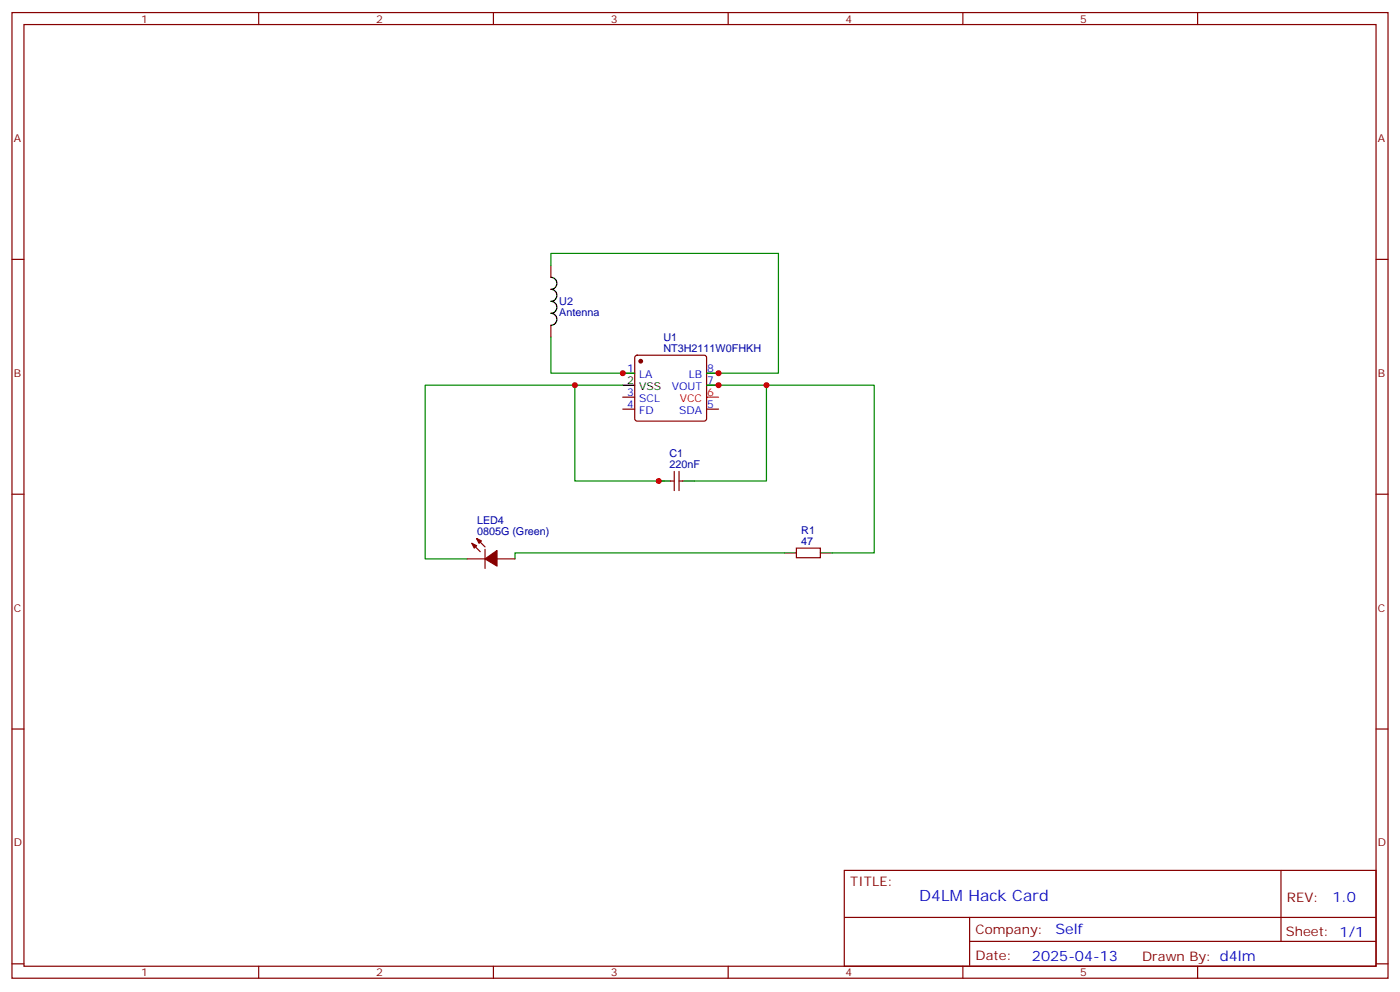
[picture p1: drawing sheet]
<svg xmlns="http://www.w3.org/2000/svg" width="412mm" height="292mm" viewBox="0 0 412 292" stroke-linecap="round" stroke-linejoin="round" font-family="sans-serif">
<g fill="none" stroke="#870000" stroke-width=".35">
<path d="M3.5 3.7h405.4v284.3h-405.4zM7.1 7.2h398.2v277.3h-398.2zM76.2 3.7v3.5M145.3 3.7v3.5M214.5 3.7v3.5M283.6 3.7v3.5M352.8 3.7v3.5M3.5 76.4h3.6M162.3 78.1v3.6M405.3 76.4h3.6M162.3 95.8v3.5M183.4 109.9h3.6"/>
<path d="M183.4 116.9h3.6M187.2 104.8l.5-.2h19.7l.5 .2 .2 .5v18l-.2 .5-.5 .2h-19.7l-.5-.2-.2-.5v-18zM208.1 109.9h3.6M208.1 113.4h3.6M183.4 120.5h3.6M198.6 138.8v5.7M200 138.8v5.7M208.1 120.5h3.6M3.5 145.5h3.6M139 160l2.5 2.5M140.4 158.6l2.5 2.4M197.6 141.6h1"/>
<path d="M200 141.6h1.1M405.3 145.5h3.6M137.6 164.6h5.3M142.9 161.7v5.7M146.4 164.6h5.3M234.6 161.4h7.1v2.8h-7.1zM3.5 214.7h3.6M405.3 214.7h3.6M248.7 256.3h156.6v28.2h-156.6zM377.3 256.3v20.9M248.7 270.1h156.5M285.6 277.2h119.6"/>
<path d="M285.6 270.1v14.2M3.5 283.8h3.6M76.2 284.5v3.5M145.3 284.5v3.5M214.5 284.5v3.5M283.6 284.5v3.5M352.8 284.5v3.5M405.3 283.8h3.6"/>
</g>
<path d="M208.1 116.9h3.6" fill="none" stroke="#f00" stroke-width=".35"/>
<path d="M162.3 81.7a1.76 1.76 0 0 1 1.7 1.7 1.76 1.76 0 0 1-1.7 1.8 1.76 1.76 0 0 1 1.7 1.8 1.76 1.76 0 0 1-1.7 1.7 1.76 1.76 0 0 1 1.7 1.8 1.76 1.76 0 0 1-1.7 1.8 1.76 1.76 0 0 1 1.7 1.7 1.76 1.76 0 0 1-1.7 1.8M183.4 113.4h3.6M194 141.6h3.6M201.1 141.6h3.5M231.1 162.8h3.5M241.7 162.8h3.5" fill="none" stroke="#000" stroke-width=".35"/>
<g fill="#870000" stroke="#870000" stroke-width=".35">
<path d="M139 160l1.4 .7-.7 .7z"/>
<path d="M140.4 158.6l1.4 .7-.7 .7z"/>
<path d="M142.9 164.6l3.5-2.5v4.6z"/>
<circle cx="188.7" cy="106.4" r=".53"/>
</g>
<path d="M162.3 78.1v-3.5h67v35.3h-21.2M162.3 99.3v10.6h24.7M169.3 113.4h-44.1v51.2h12.4M183.4 113.4h-14.1v28.2h26.5M208.1 113.4h17.7v28.2h-21.2M225.8 113.4h31.7v49.4h-12.3M231.1 162.8h-79.4v1.8" fill="none" stroke="#008700" stroke-width=".35"/>
<g fill="#c00">
<circle cx="211.7" cy="113.4" r=".88"/>
<circle cx="194" cy="141.6" r=".88"/>
<circle cx="183.4" cy="109.9" r=".88"/>
<circle cx="211.7" cy="109.9" r=".88"/>
<circle cx="225.8" cy="113.4" r=".88"/>
<circle cx="169.3" cy="113.4" r=".88"/>
</g>
<text font-size="4.6" fill="#00f" x="270.8" y="265.3">D4LM Hack Card</text>
<g font-size="4.2" fill="#00f">
<text x="392.5" y="265.6">1.0</text>
<text x="310.9" y="275.1">Self</text>
<text x="304" y="282.9">2025-04-13</text>
</g>
<g font-size="3.9" fill="#800">
<text x="250.5" y="260.9">TITLE:</text>
<text x="379.1" y="265.6">REV:</text>
<text x="287.4" y="275.1">Company:</text>
<text x="378.7" y="275.7">Sheet: 1/1</text>
<text x="287.4" y="282.8">Date:</text>
<text x="336.4" y="282.8">Drawn By: d4lm</text>
</g>
<g font-size="3.2" fill="#800">
<text x="41.6" y="6.7">1</text>
<text x="110.8" y="6.7">2</text>
<text x="179.9" y="6.7">3</text>
<text x="249.1" y="6.7">4</text>
<text x="318.2" y="6.7">5</text>
<text x="4.1" y="41.8">A</text>
<text x="405.9" y="41.8">A</text>
<text x="4.1" y="110.9">B</text>
<text x="405.9" y="110.9">B</text>
<text x="4.1" y="180.1">C</text>
<text x="405.9" y="180.1">C</text>
<text x="4.1" y="249.2">D</text>
<text x="405.9" y="249.2">D</text>
<text x="41.6" y="287.5">1</text>
<text x="110.8" y="287.5">2</text>
<text x="179.9" y="287.5">3</text>
<text x="249.1" y="287.5">4</text>
<text x="318.2" y="287.5">5</text>
</g>
<g font-size="3.2" fill="#000080">
<text x="164.7" y="89.9">U2</text>
<text x="164.7" y="93">Antenna</text>
<text x="195.5" y="100.4">U1</text>
<text x="195.5" y="103.5">NT3H2111W0FHKH</text>
<text x="197.2" y="137.8">220nF</text>
<text x="197.2" y="134.6">C1</text>
<text x="140.5" y="154.3">LED4</text>
<text x="140.5" y="157.5">0805G (Green)</text>
<text x="236" y="160.3">47</text>
<text x="236" y="157.2">R1</text>
</g>
<g font-size="3.2">
<text x="184.8" y="113.1">2</text>
<text x="188.3" y="114.8">VSS</text>
</g>
<g font-size="3.2" fill="#00f">
<text x="184.8" y="109.5">1</text>
<text x="188.3" y="111.3">LA</text>
<text x="202.9" y="111.3">LB</text>
<text x="208.3" y="109.5">8</text>
<text x="208.3" y="113.1">7</text>
<text x="184.8" y="116.6">3</text>
<text x="188.3" y="118.4">SCL</text>
<text x="197.9" y="114.8">VOUT</text>
<text x="184.8" y="120.1">4</text>
<text x="188.3" y="121.9">FD</text>
<text x="200.1" y="121.9">SDA</text>
<text x="208.3" y="120.1">5</text>
</g>
<g font-size="3.2" fill="#f00">
<text x="200.2" y="118.4">VCC</text>
<text x="208.3" y="116.6">6</text>
</g>
</svg>
